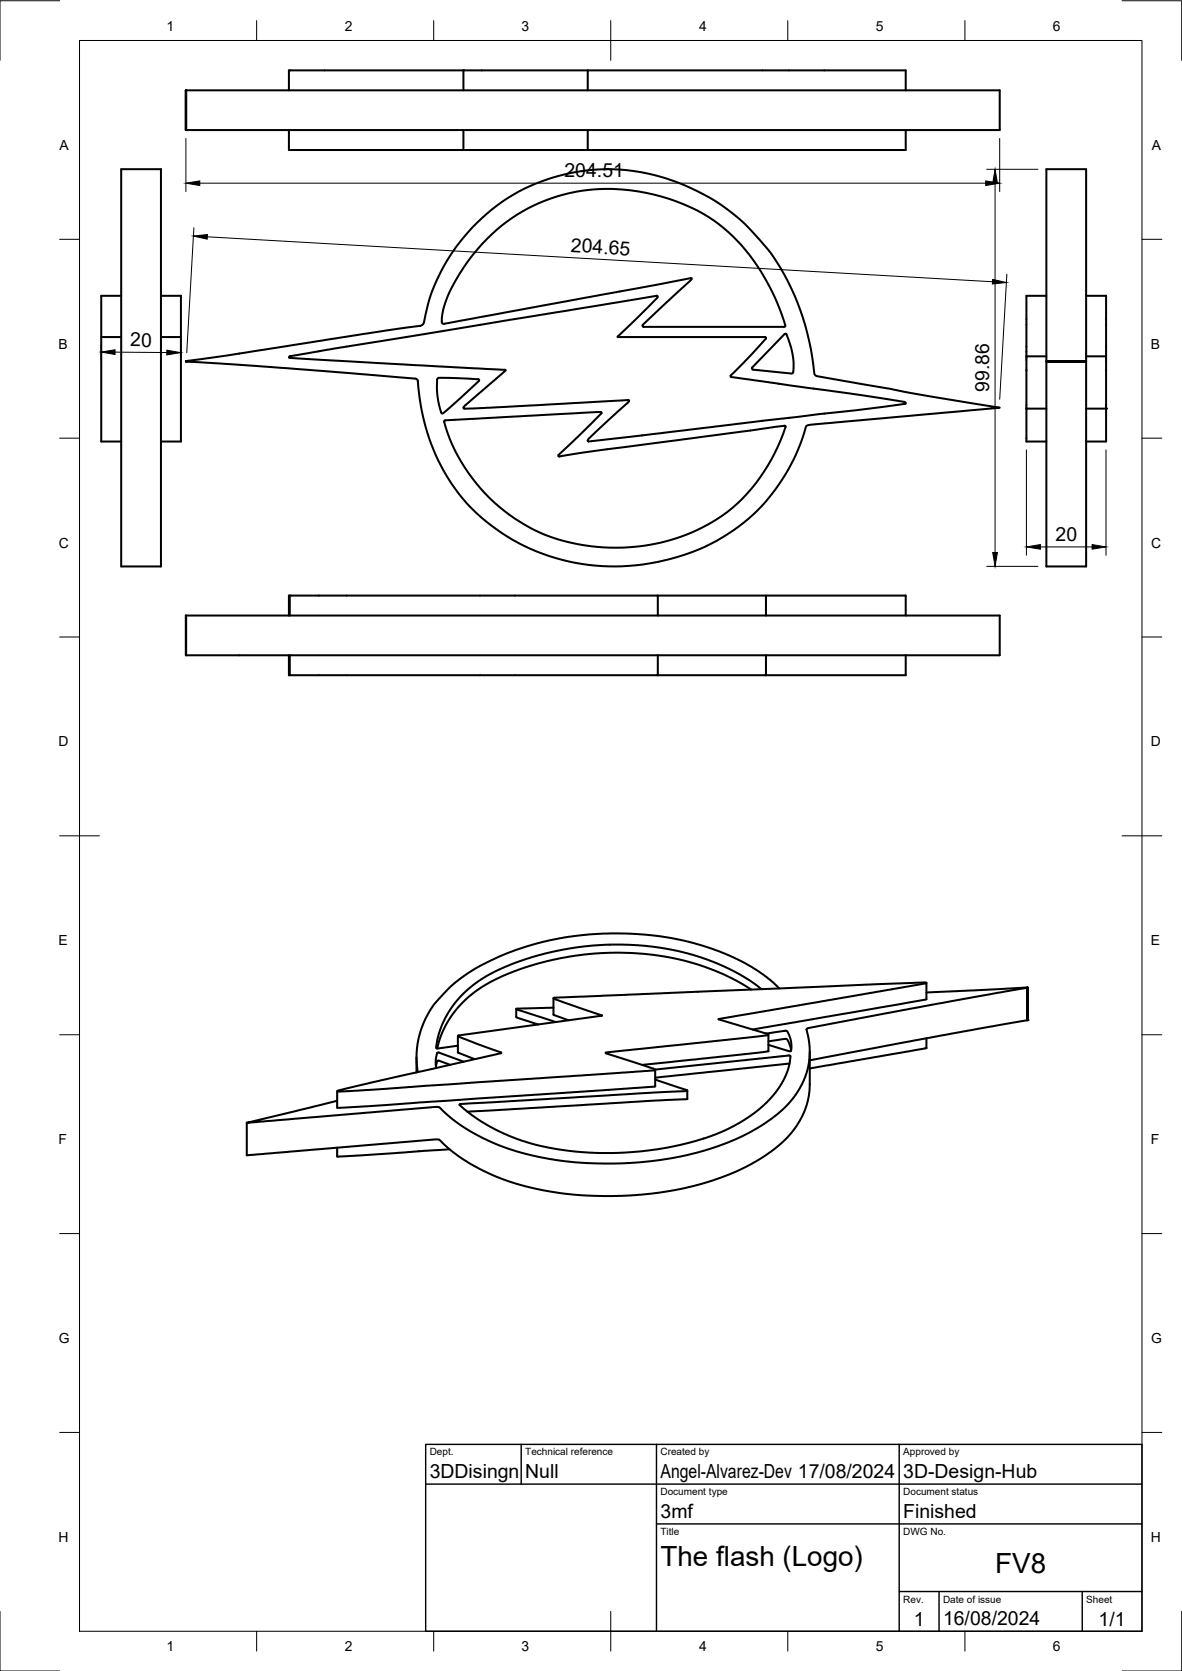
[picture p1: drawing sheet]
<svg xmlns="http://www.w3.org/2000/svg" width="297mm" height="420mm" viewBox="0 0 297 420" stroke-linecap="round" stroke-linejoin="round" font-family="sans-serif">
<!-- layer: Visible -->
<g fill="none" stroke="#000" stroke-width=".51">
<path d="M116.5 17.7h111.1v5M116.5 17.7h-43.9v5M116.5 17.7v5M147.7 17.7v5M46.8 22.7l-.1 10v-10h204.5v10h-204.4M72.6 32.7v5h43.9M116.5 37.7h31.2M116.5 32.7v5M147.7 32.7v5M227.6 32.7v5h-79.9M30.5 42.5h9.9v99.9h-9.9zM30.5 74.4h-5.1v36.6h5.1"/>
<path d="M40.4 74.4h5.1v36.6h-5.1M263 74.4h-5.1v15.2M272.9 74.4h5.1v15.2M25.4 84.8h5.1M40.4 84.8h5.1M46.7 90.9l50.1-7.8 8.7-1.2a1.18 1.18 0 0 0 1.1-.9 47.2 47.2 0 0 1 68.3-33.1 54.5 54.5 0 0 1 18.8 15.8 64.4 64.4 0 0 1 11 30.5l.7 .4 18.8 3.3a302 302 0 0 0 21.3 3.7l5.7 .9-46.1 4.2a3.7 3.7 0 0 0-2.5 .5 46.7 46.7 0 0 1-37.1 34 50.4 50.4 0 0 1-50.2-17.1 52.4 52.4 0 0 1-10.4-28.6l-.5-.3-23.2-1.9-34.5-2.4M110 95.1a60.8 60.8 0 0 1 10.4 .4l-.1 .3-8.9 8.1a.32 .32 0 0 1-.3 .1 .32 .32 0 0 1-.2-.3 17.7 17.7 0 0 1-.9-8.6zM161.7 82.2l-.2-.2v-.3l11.9-11 .4-.8-59.8 11.1-2.4 .4-.4-.1a7.7 7.7 0 0 1 .5-4.7 44.1 44.1 0 0 1 33.8-28.5 48.3 48.3 0 0 1 35.1 8.2 51 51 0 0 1 16.8 25.5l-.1 .3-.3 .1h-35.3M197.2 84l-8.2 8.4v.3l.2 .2 9.7 1 .3-.1a15.5 15.5 0 0 0-1.8-9.9l-.2 .1M263 90.8v-48.3h9.9v99.9h-9.9v-51.4M263 89.6h-5.1v13.1M272.9 90.8h-9.9l9.9 .1-9.9 .1h9.9"/>
<path d="M272.9 89.6h5.1v13.1M111.9 105.7l39.2-2.1v.3l-2.5 2.6-8.2 7.9a.22 .22 0 0 0-.1 .3 .22 .22 0 0 0 .3 .1 947 947 0 0 1 38.4-5.3l18.1-2.5 .3 .4M111.9 105.7l-.2 .1a42.2 42.2 0 0 0 17.7 24.6 46.6 46.6 0 0 0 32.6 6.8 41.9 41.9 0 0 0 34.2-26.6l1.2-3.2M147.9 111a.42 .42 0 0 1-.2-.5 .42 .42 0 0 1 .4-.3l9.7-9a.32 .32 0 0 0 .3-.3 .32 .32 0 0 0-.2-.3l-38.9 2.1a4.3 4.3 0 0 1-2.5-.1l.3-.6 9.3-8 .9-1-45.4-2.5-8.7-.5-.3-.2 .2-.2 11.1-1.9 81.2-13.3 .2 .2-.1 .3-10 9.9h37.2v.4l-8.8 9.4 15.8 2.4a501 501 0 0 1 28.1 4.2v.3l-12.5 1.7-67.1 7.8M257.9 102.7v8.3h5.1M257.9 102.7h5.1M272.9 102.7h5.1M278 102.7v8.3h-5.1M46.8 154.8h204.4v10h-204.5v-10l.1 10M72.6 154.8v-5h.2v5M72.8 149.8h154.8v5M165.3 149.8v5"/>
<path d="M192.5 149.8v5M72.6 164.8v5h.2v-5M72.8 169.8h92.5M165.3 169.8h27.2M165.3 164.8v5M192.5 164.8v5M227.6 164.8v5h-35.1M129.7 253.7l.1 2.1 5.5 1.8M139.1 253.4l-9.4 .3 9.9 3.3M139.1 251v4.1l3.8 1.4M188.8 248.8l-5.4-3.1-6.4-2.6-4.9-1.5-6.4-1.3-5.8-.6-6.7-.1-6.4 .4-6.2 1-6.4 1.5-5.1 1.8-5.7 2.5-3.7 2.3-3.3 2.8-2.9 3.5-2.2 3.9-.9 2.2-.5 2.1M191.3 248.7l-1.7-1.3-3.5-2.3-5.6-2.7-6-2.2-6.1-1.5-6.4-.9-8.4-.3-6.7 .5-5.8 .8-6.9 1.7-7.2 2.6-5.5 2.8-2.2 1.5-2.3 1.9-3.1 3.4-2 3.3-1.6 4-.7 3.5 .4 .1 5.1-.7"/>
<path d="M192.6 259.9l4.9-.7a4.5 4.5 0 0 1 1.4 3.4v.3a1.32 1.32 0 0 1-.3 1.4l-5.5-1.6M195.8 248.5l-2.2-2-2.7-2-3.5-2.2-3.3-1.7-7.3-2.8-7.1-1.7-7.5-1.1-8.7-.3-4.5 .2-4.9 .5-7.5 1.4-7.2 2.2-7.1 3-2.9 1.6-2.6 1.6-2.3 1.8-2 1.8-3.6 4-1.8 3-1 2.4-.8 2.6-.5 2.6-.1 2.7 .3 3.5M232.8 247.2l-.1 4.1-43.6 7.6M258.1 256.5l-21.2 3.8-33.4 6.3M258.1 256.5v-8.1l-26.1 4.6-29.1 5.6-.2 .3 .5 2.4 .3 2.9-.2 2.6-.4 2.3-1 2.7-.9 1.9-1.4 2.1-1.6 1.9-2.5 2.3-3.1 2.3-5.7 3.3-6 2.5-7.9 2.3-7.2 1.3-5.9 .6-8.1 .3-6.9-.3-6.9-.9-5.9-1.3-5.9-1.9-4.4-1.9a42.4 42.4 0 0 1-11.4-7.9l-48.2 3.9 22.7-5.5M258.2 248.3l-25.4 1.3M258.2 256.5h.1M258.2 248.3v8.2zM258.2 248.3v8.2M258.2 248.3v.1M104.7 265.8v3.8M110.3 264.7l-.1-.1a1.68 1.68 0 0 0-.7 1.6l.1 2.3"/>
<path d="M110.3 264.7l6.2 2.3M113.1 267.7l-2.8-1a.88 .88 0 0 0-.7 1.1v.3M115.1 260.5v4.1M115.1 264.6l.1 .1M115.2 264.7l4.1 1.6M115.2 260.6l10.7 4-.1 .2M115.2 260.6l-.1-.1 .2-.1 36-5-12.2-4.3 .2-.2 81.1-3.4 12-.5 .4 .1-52.2 9.1 11.8 3.6 .7 .4-.2 .1-40.7 4.4 .2 .2 12.2 4.1M125.8 264.8l-32.7 7.4-8.1 2-.3 .3 79.4-5.3 .5-.1v-.2l33.5-3.5a.43 .43 0 0 1 .5 .1 .43 .43 0 0 1 0 .6l-.7 3.3-1.1 2.4-1 1.6-3 3.7-1.9 1.7-2.5 1.9-5.4 3.1-4 1.7-6.3 2-7.4 1.5-7.1 .7-7.6 .2-7.3-.5-7.6-1.3-5.8-1.7-5.7-2.5-3.2-1.9-2.6-1.7-2.9-2.5 .2-.2M164.7 271.4l7.7 2.6 .3 .3-57 3.3M164.7 269v4.1l-.2 .1-66.9 4.6-12.8 .8-.1-4.2M172.7 274.3v2l-.2 .1-55 3.1M193.1 261.9l4.4-.7a1.01 1.01 0 0 1 .8 1l.5 1.9"/>
<path d="M193.1 260.2v4.1l-.2 .1-31.5 3.4M198.4 267.4l-33.7 3.6M203.5 264.5v8.4l-.3 2.8-1.1 4-2 3.6-3.1 3.6-4.6 3.6-4.8 2.8-6.2 2.7-7.1 2.2-8.7 1.7-7.2 .7-7.9 .1-8.6-.6-7-1.1-7.6-2.2-5.2-2.1a42.2 42.2 0 0 1-11.9-8.2l-48.2 4v-8.2M232.8 261.1v2.4l-.2 .1-29.1 5M84.7 288.6l.1 2.2 28.2-1.8"/>
</g>
<g fill="#000">
<circle cx="46.7" cy="90.9" r=".25"/>
<circle cx="257.9" cy="102.7" r=".25"/>
<circle cx="278" cy="102.7" r=".25"/>
<circle cx="258.2" cy="256.5" r=".25"/>
</g>
<!-- layer: BORDER -->
<g fill="none" stroke="#000" stroke-width=".25">
<path d="M15 .2h-15v15M20 10.2h267v400h-267zM64.5 5.2v5M109 5.2v5M153.5 5.2v10M198 5.2v5M242.5 5.2v5M282 .2h15v15M15 60.2h5M287 60.2h5M15 110.2h5M287 110.2h5"/>
<path d="M15 160.2h5M287 160.2h5M15 210.2h10M282 210.2h10M15 260.2h5M287 260.2h5M15 310.2h5M287 310.2h5M15 360.2h5M287 360.2h5M0 405.2v15h15M64.5 410.2v5"/>
<path d="M109 410.2v5M153.5 405.2v10M198 410.2v5M242.5 410.2v5M297 405.2v15h-15"/>
</g>
<!-- layer: TITLEBLOCK -->
<path d="M107 363.2h180v47h-180zM107 373.2h180M131 363.2v10M165 363.2v47M226 363.2v47M165 383.2h122M226 400.2h61M236 400.2v10M272 400.2v10" fill="none" stroke="#000" stroke-width=".36"/>
<!-- layer: FD_Dimensions -->
<g fill="none" stroke="#000" stroke-width=".25">
<path d="M46.7 34.8v13.4M251.2 34.8v13.4M48.7 57.3l-1.8 31.4M50.2 46.1h197.5M52.1 59.5l197.3 11.3M248 42.6h12.8M250.1 46.1v92.8M253 68.9l-1.8 31.5M25.4 86.7v3.9M28.9 88.5l13 .1M45.4 86.9v3.9M257.9 113.1v26.5"/>
<path d="M277.9 113.1v26.5M261.5 137.5h12.9M248 142.4h12.8"/>
</g>
<path d="M46.7 46.1l3.5-.6v1.2zM48.6 59.4l3.5-.4v1.1zM247.7 45.5l3.5 .6-3.5 .6zM250.1 42.6l.6 3.5h-1.2zM249.4 70.3l3.5 .7-3.5 .4zM25.4 88.5l3.5-.6v1.2zM41.9 88.1l3.5 .6-3.5 .5zM249.5 138.9h1.2l-.6 3.5zM257.9 137.5l3.6-.6v1.2zM274.4 136.9l3.5 .6-3.5 .6z" fill="#000" stroke="#000" stroke-width=".25"/>
<g font-size="7">
<text x="166" y="393.7">The flash (Logo)</text>
<text x="250.1" y="395.4">FV8</text>
</g>
<g font-size="4.9">
<text x="141.9" y="44.6">204.51</text>
<text x="143.4" y="63.3" transform="rotate(3 143.4 63.3)">204.65</text>
<text x="32.7" y="87.1">20</text>
<text x="248.6" y="98.6" transform="rotate(-90 248.6 98.6)">99.86</text>
<text x="265.3" y="136.1">20</text>
<text x="108" y="371.7">3DDisingn</text>
<text x="132" y="371.7">Null</text>
<text x="166" y="371.7">Angel-Alvarez-Dev 17/08/2024</text>
<text x="227" y="371.7">3D-Design-Hub</text>
<text x="166" y="381.7">3mf</text>
<text x="227" y="381.7">Finished</text>
<text x="229.6" y="408.8">1</text>
<text x="237" y="408.7">16/08/2024</text>
<text x="276.1" y="408.8">1/1</text>
</g>
<g font-size="3.5">
<text x="41.9" y="7.7">1</text>
<text x="86.6" y="7.7">2</text>
<text x="131.1" y="7.7">3</text>
<text x="175.7" y="7.7">4</text>
<text x="220.1" y="7.7">5</text>
<text x="264.6" y="7.7">6</text>
<text x="15" y="37.7">A</text>
<text x="289.5" y="37.7">A</text>
<text x="14.7" y="87.7">B</text>
<text x="289.2" y="87.7">B</text>
<text x="14.8" y="137.7">C</text>
<text x="289.3" y="137.7">C</text>
<text x="14.7" y="187.7">D</text>
<text x="289.2" y="187.7">D</text>
<text x="14.7" y="237.7">E</text>
<text x="289.2" y="237.7">E</text>
<text x="14.7" y="287.7">F</text>
<text x="289.2" y="287.7">F</text>
<text x="14.8" y="337.7">G</text>
<text x="289.3" y="337.7">G</text>
<text x="14.7" y="387.7">H</text>
<text x="289.2" y="387.7">H</text>
<text x="41.9" y="415.2">1</text>
<text x="86.6" y="415.2">2</text>
<text x="131.1" y="415.2">3</text>
<text x="175.7" y="415.2">4</text>
<text x="220.1" y="415.2">5</text>
<text x="264.6" y="415.2">6</text>
</g>
<g font-size="2.5">
<text x="108" y="366">Dept.</text>
<text x="132" y="366">Technical reference</text>
<text x="166" y="366">Created by</text>
<text x="227" y="366">Approved by</text>
<text x="166" y="376">Document type</text>
<text x="227" y="376">Document status</text>
<text x="166" y="386">Title</text>
<text x="227" y="386">DWG No.</text>
<text x="227" y="403">Rev.</text>
<text x="237" y="403">Date of issue</text>
<text x="273" y="403">Sheet</text>
</g>
</svg>
